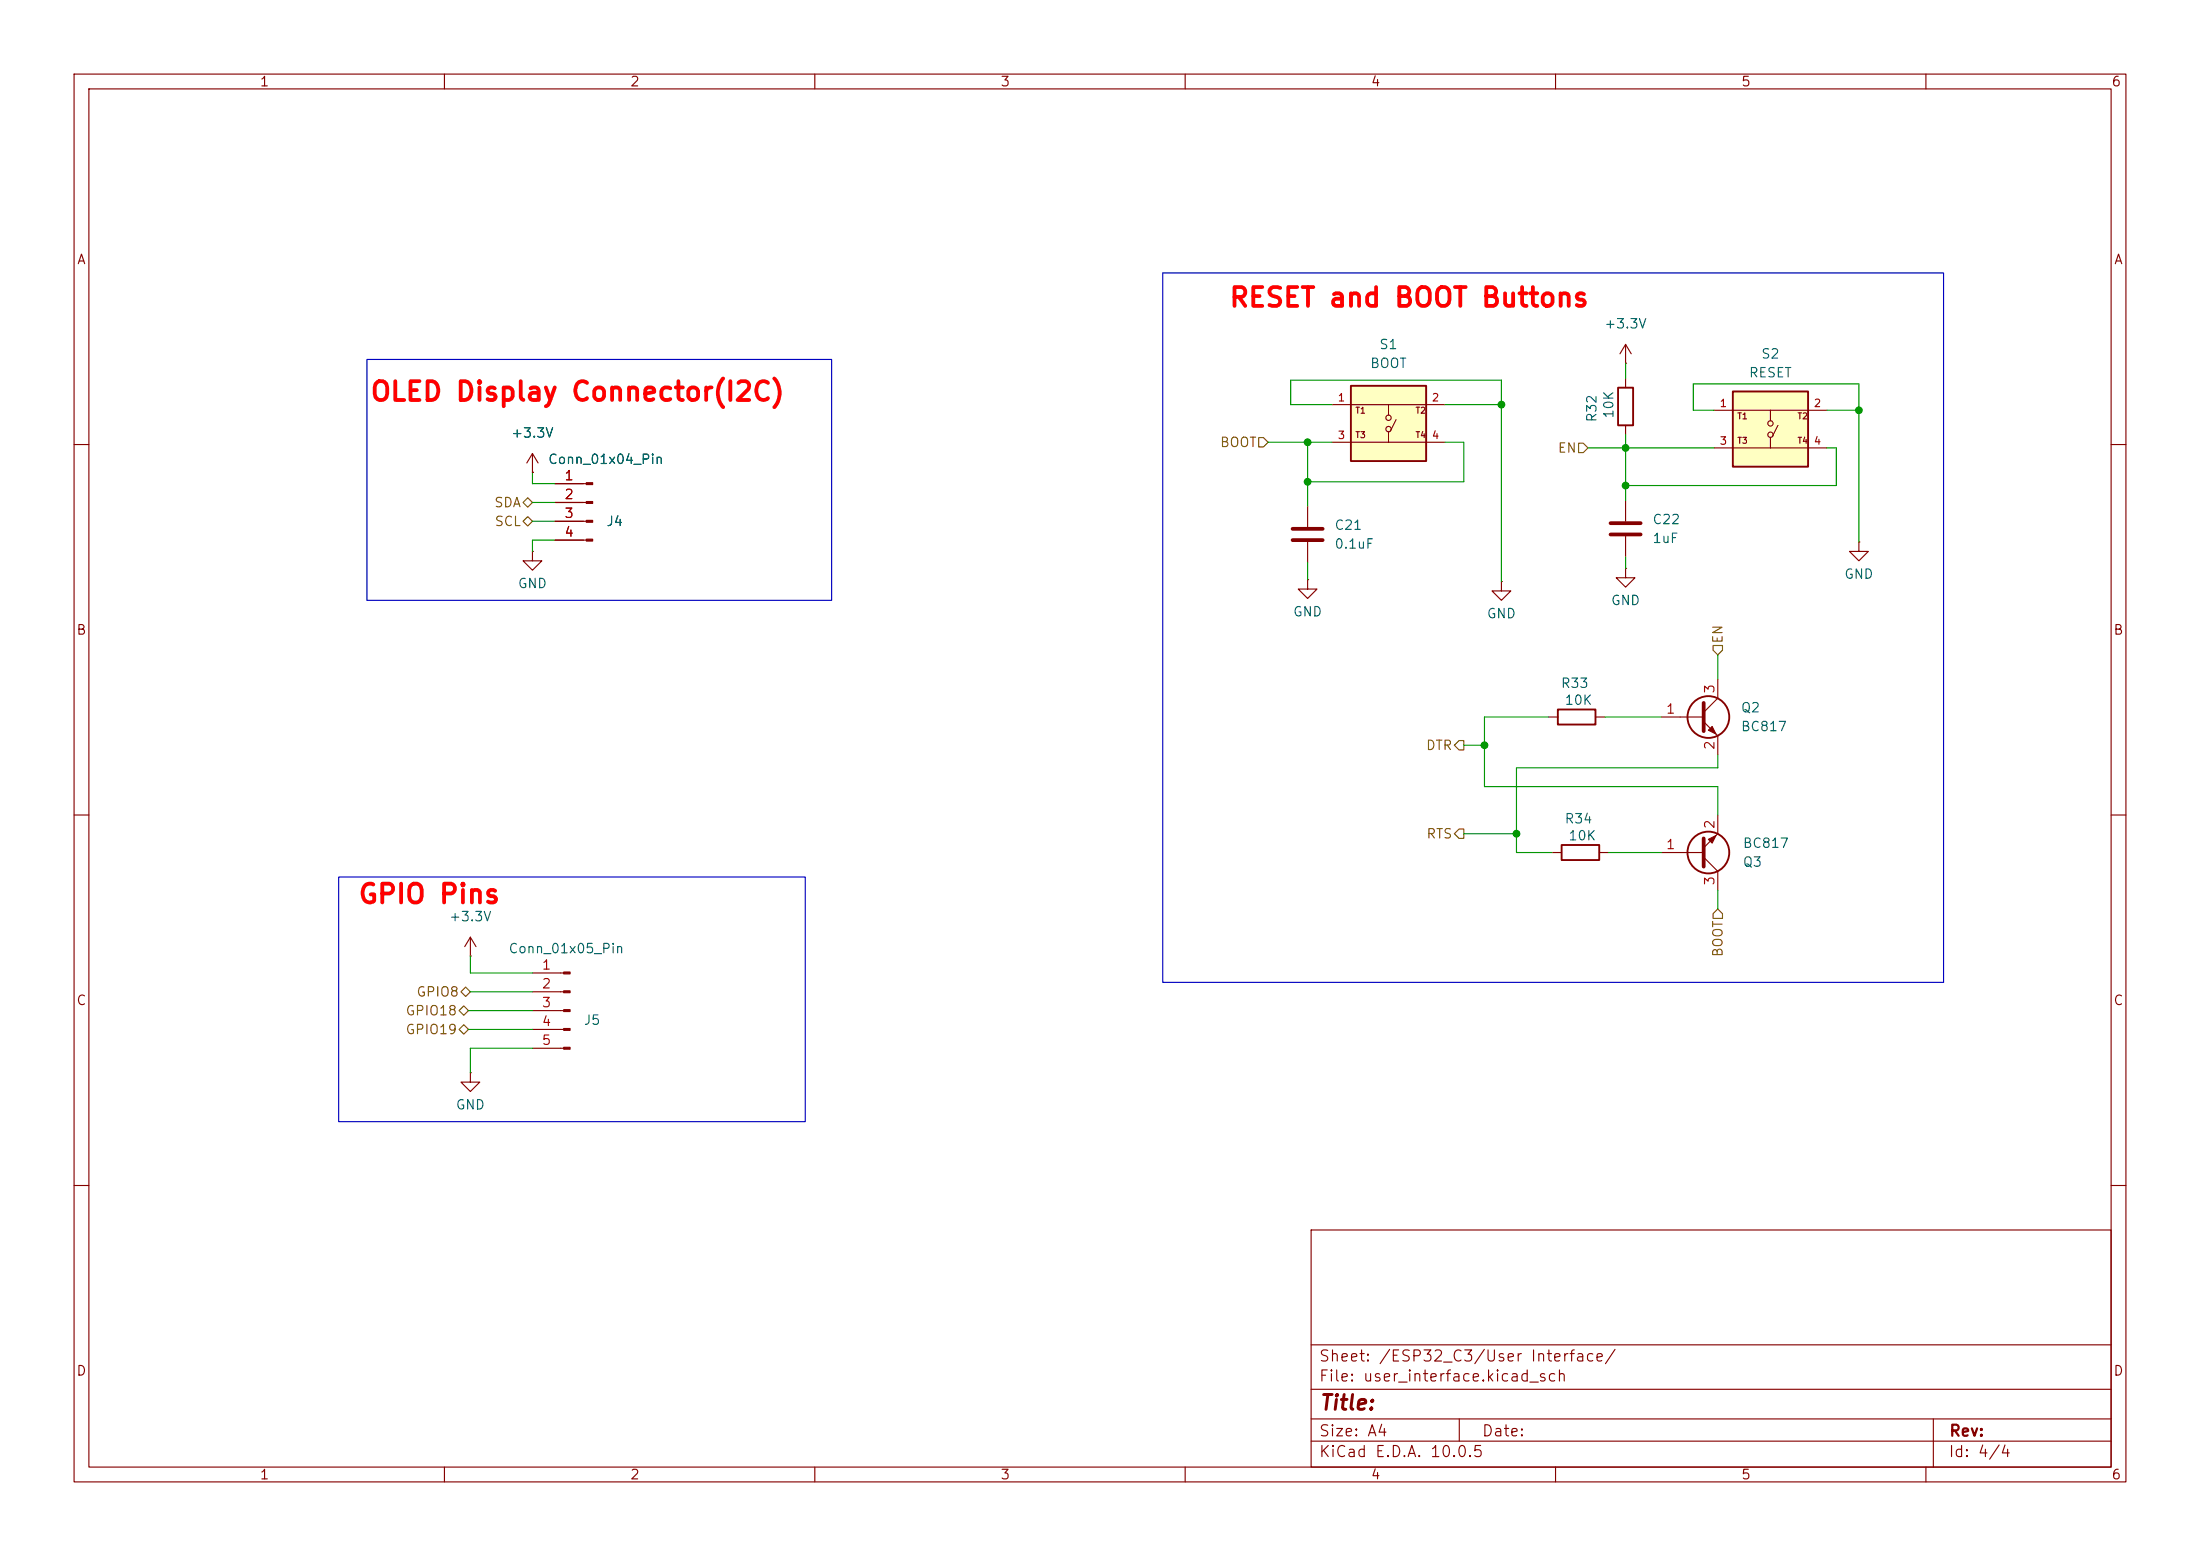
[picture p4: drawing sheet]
<svg xmlns="http://www.w3.org/2000/svg" width="297mm" height="210mm" viewBox="0 0 297 210" stroke-linecap="round" stroke-linejoin="round" font-family="sans-serif">
<g fill="none" stroke="#840000" stroke-width=".15">
<path d="M10 10h277v190h-277zM12 12h273v186h-273zM60 10v2M110 10v2M160 10v2M210 10v2M260 10v2M10 60h2M285 60h2M10 110h2M285 110h2M10 160h2"/>
<path d="M177 166h108v32h-108zM285 160h2M60 198v2M110 198v2M160 198v2M177 194.5h108M177 191.5h108M177 187.5h108M177 181.5h108M197 191.5v3M210 198v2M260 198v2"/>
<path d="M261 191.5v6.5"/>
</g>
<path d="M233.9 52.8h10.2v10.2h-10.2z" fill="#ffffc2"/>
<g fill="none" stroke="#840000" stroke-width=".15">
<path d="M219.5 49h.1M219.5 46.5l-.8 1.3M219.5 46.5l.7 1.3M219.5 46.5v2.5M219.5 51.1v1.2M219.5 57.4v1.3M231.4 55.4h15.2M239 55.4v1.4M239 59.1v1.4M240 57.4l-.7 1.5M176.5 78.2v1.3h1.3l-1.3 1.3-1.2-1.3h1.2M176.5 78.2h.1"/>
<path d="M176.5 68.3v2.8M176.5 73.2v2.7M219.5 76.7v1.3h1.2l-1.2 1.2-1.3-1.2h1.3M219.5 76.7h.1M231.4 60.5h15.2M251 73.2v1.2h1.2l-1.2 1.3-1.3-1.3h1.3M251 73.2h.1M224.3 96.8h5.7M230 97.4l1.9 1.9v2.6M231.9 91.7v2.5l-1.9 1.9M209.5 115.1h1.3M215.9 115.1h1.3"/>
<path d="M63.5 129h.1M63.5 126.5l-.8 1.3M63.5 126.5l.8 1.3M63.5 126.5v2.5M71.9 131.3h4.2M71.9 133.9h4.2M71.9 136.4h4.2M71.9 138.9h4.2M71.9 141.5h4.2"/>
<circle cx="239" cy="58.7" r=".36"/>
<circle cx="239" cy="57.2" r=".36"/>
</g>
<g fill="none" stroke="#840000" stroke-width=".25">
<path d="M218.4 52.3h2.1v5.1h-2.1zM233.9 52.8h10.2v10.2h-10.2zM210.8 114h5.1v2.1h-5.1z"/>
<circle cx="230.6" cy="96.8" r="2.82"/>
</g>
<g fill="#840000" stroke="#840000" stroke-width=".15">
<path d="M76.1 131.2h.9v.2h-.9z"/>
<path d="M76.1 133.7h.9v.3h-.9z"/>
<path d="M76.1 136.3h.9v.2h-.9z"/>
<path d="M76.1 138.8h.9v.3h-.9z"/>
<path d="M76.1 141.4h.9v.2h-.9z"/>
<path d="M230.6 98.6l.5-.6 .5 1.1z"/>
</g>
<path d="M174.5 71.4h4.1M174.5 72.9h4.1M230 94.9v3.8" fill="none" stroke="#840000" stroke-width=".51"/>
<path d="M182.4 52.1h10.1v10.1h-10.1z" fill="#ffffc2"/>
<g fill="none" stroke="#840000" stroke-width=".15">
<path d="M179.8 54.6h15.3M179.8 59.7h15.3M187.5 54.6v1.4M187.5 58.3v1.4M188.5 56.6l-.8 1.6M71.9 74.4v1.3h1.3l-1.3 1.3-1.3-1.3h1.3M71.9 74.4h.1M71.9 63.8h.1M71.9 61.2l-.8 1.3M71.9 61.2l.7 1.3M71.9 61.2v2.6M74.9 65.3h4.2"/>
<path d="M74.9 67.8h4.2M74.9 70.4h4.2M74.9 72.9h4.2M202.7 78.5v1.3h1.3l-1.3 1.2-1.3-1.2h1.3M202.7 78.5h.1M219.5 67.6v2.8M219.5 72.4v2.8M209 96.8h1.3M215.4 96.8h1.3M224.3 115.1h5.7M230 115.7l1.9 1.9v2.5M231.9 110v2.5l-1.9 1.9"/>
<path d="M63.5 144.8v1.3h1.3l-1.3 1.2-1.3-1.2h1.3M63.5 144.8h.1"/>
<circle cx="187.5" cy="56.4" r=".36"/>
<circle cx="187.5" cy="57.9" r=".36"/>
</g>
<g fill="none" stroke="#840000" stroke-width=".25">
<path d="M182.4 52.1h10.1v10.1h-10.1zM210.3 95.8h5.1v2h-5.1z"/>
<circle cx="230.6" cy="115.1" r="2.82"/>
</g>
<path d="M217.4 70.6h4.1M217.4 72.1h4.1M230 113.2v3.8" fill="none" stroke="#840000" stroke-width=".51"/>
<g fill="#840000" stroke="#840000" stroke-width=".15">
<path d="M230.6 113.3l1-.5-.5 1z"/>
<path d="M79.1 65.2h.9v.2h-.9z"/>
<path d="M79.1 67.7h.9v.2h-.9z"/>
<path d="M79.1 70.2h.9v.3h-.9z"/>
<path d="M79.1 72.8h.9v.2h-.9z"/>
</g>
<path d="M169.9 59.1h.7l.6 .6-.6 .6h-.7zM213.1 59.8h.6l.7 .7-.7 .6h-.6zM71.2 69.7l.7 .7-.7 .6-.6-.6zM71.2 67.2l.7 .6-.7 .7-.6-.7zM197 99.9h.6v1.3h-.6l-.7-.6zM231.3 87.1h1.2v.7l-.6 .6-.6-.6zM197 111.9h.6v1.3h-.6l-.7-.7zM62 136.4l.6-.6 .6 .6-.6 .6zM62 138.9l.6-.6 .6 .6-.6 .7zM62.2 133.9l.7-.7 .6 .7-.6 .6zM231.9 122.7l.6 .6v.7h-1.2v-.7z" fill="none" stroke="#725600" stroke-width=".15"/>
<g fill="none" stroke="#009600" stroke-width=".15">
<path d="M171.2 59.7h8.6M176.5 59.7v8.6M179.8 54.6h-5.6v-3.3h28.5v27.2M195.1 54.6h7.6M195.1 59.7h2.5v5.3h-21.1M219.5 49v2.1M219.5 58.7v8.9M231.4 55.4h-2.8v-3.6h22.4v21.4M246.6 55.4h4.4M71.9 63.8v1.5h3M71.9 67.8h3M71.9 70.4h3"/>
<path d="M74.9 72.9h-3v1.5M176.5 75.9v2.3M214.4 60.5h17M219.5 75.2v1.5M246.6 60.5h1.3v5h-28.4M209 96.8h-8.6v9.4h31.5v3.8M216.7 96.8h7.6M231.9 88.4v3.3M197.6 100.6h2.8M197.6 112.5h7.1M217.2 115.1h7.1M231.9 101.9v1.7h-27.2v11.5h4.8"/>
<path d="M63.2 136.4h8.7M63.2 138.9h8.7M63.5 129v2.3h8.4M63.5 133.9h8.4M231.9 120.1v2.6M71.9 141.5h-8.4v3.3"/>
</g>
<path d="M157 36.8h105.4v95.8h-105.4zM49.5 48.5h62.8v32.5h-62.8zM45.7 118.4h63v33h-63z" fill="none" stroke="#0000c2" stroke-width=".15"/>
<g fill="#009600" stroke="#009600" stroke-width=".14">
<circle cx="202.7" cy="54.6" r=".46"/>
<circle cx="204.7" cy="112.5" r=".46"/>
<circle cx="200.4" cy="100.6" r=".46"/>
<circle cx="219.5" cy="60.5" r=".46"/>
<circle cx="176.5" cy="65" r=".46"/>
<circle cx="219.5" cy="65.5" r=".46"/>
<circle cx="176.5" cy="59.7" r=".46"/>
<circle cx="251" cy="55.4" r=".46"/>
</g>
<g font-size="2.5" fill="#f00">
<text x="165.8" y="42.1">RESET and BOOT Buttons</text>
<text x="49.8" y="54.8">OLED Display Connector(I2C)</text>
<text x="48.2" y="122.6">GPIO Pins</text>
</g>
<text font-size="2" fill="#840000" x="178" y="190.8">Title:</text>
<g font-size="1.5" fill="#840000">
<text x="178" y="184.1">Sheet: /ESP32_C3/User Interface/</text>
<text x="178" y="186.8">File: user_interface.kicad_sch</text>
<text x="178" y="197">KiCad E.D.A. 10.0.5</text>
<text x="178" y="194.2">Size: A4</text>
<text x="200" y="194.2">Date:</text>
<text x="263" y="197">Id: 4/4</text>
<text x="263" y="194.2">Rev:</text>
</g>
<g font-size="1.3" fill="#840000">
<text x="35" y="12">1</text>
<text x="85" y="12">2</text>
<text x="135" y="12">3</text>
<text x="185" y="12">4</text>
<text x="235" y="12">5</text>
<text x="285" y="12">6</text>
<text x="10.3" y="36">A</text>
<text x="285.3" y="36">A</text>
<text x="10.2" y="86">B</text>
<text x="285.2" y="86">B</text>
<text x="10.2" y="136">C</text>
<text x="285.2" y="136">C</text>
<text x="10.2" y="186">D</text>
<text x="285.2" y="186">D</text>
<text x="35" y="200">1</text>
<text x="85" y="200">2</text>
<text x="135" y="200">3</text>
<text x="185" y="200">4</text>
<text x="235" y="200">5</text>
<text x="285" y="200">6</text>
</g>
<g font-size="1.3" fill="#006464">
<text x="186.1" y="47.4">S1</text>
<text x="216.5" y="44.7">+3.3V</text>
<text x="184.9" y="50">BOOT</text>
<text x="236" y="51.3">RESET</text>
<text x="237.7" y="48.7">S2</text>
<text x="68.9" y="59.4">+3.3V</text>
<text x="215.8" y="57.1" transform="rotate(-90 215.8 57.1)">R32</text>
<text x="218.1" y="56.6" transform="rotate(-90 218.1 56.6)">10K</text>
<text x="73.9" y="62.9">Conn_01x04_Pin</text>
<text x="81.8" y="71.3">J4</text>
<text x="180.1" y="71.8">C21</text>
<text x="223" y="71.1">C22</text>
<text x="180.1" y="74.4">0.1uF</text>
<text x="223" y="73.6">1uF</text>
<text x="69.8" y="79.7">GND</text>
<text x="174.5" y="83.5">GND</text>
<text x="200.6" y="83.8">GND</text>
<text x="217.4" y="82">GND</text>
<text x="248.9" y="78.4">GND</text>
<text x="210.6" y="93.2">R33</text>
<text x="211.1" y="95.5">10K</text>
<text x="234.9" y="96.5">Q2</text>
<text x="234.9" y="99">BC817</text>
<text x="211.1" y="111.5">R34</text>
<text x="211.6" y="113.7">10K</text>
<text x="235.2" y="117.3">Q3</text>
<text x="235.2" y="114.8">BC817</text>
<text x="60.5" y="124.7">+3.3V</text>
<text x="68.6" y="129">Conn_01x05_Pin</text>
<text x="78.7" y="138.6">J5</text>
<text x="61.4" y="150.1">GND</text>
</g>
<g font-size="1.3" fill="#a90000">
<text x="76.1" y="65.1">1</text>
<text x="76.1" y="67.7">2</text>
<text x="76.1" y="70.2">3</text>
<text x="76.1" y="72.8">4</text>
<text x="231.8" y="93.7" transform="rotate(-90 231.8 93.7)">3</text>
<text x="224.8" y="96.6">1</text>
<text x="231.8" y="101.3" transform="rotate(-90 231.8 101.3)">2</text>
<text x="231.8" y="112" transform="rotate(-90 231.8 112)">2</text>
<text x="224.8" y="114.9">1</text>
<text x="231.8" y="119.6" transform="rotate(-90 231.8 119.6)">3</text>
<text x="73.1" y="131.2">1</text>
<text x="73.1" y="133.7">2</text>
<text x="73.1" y="136.3">3</text>
<text x="73.1" y="138.8">4</text>
<text x="73.1" y="141.3">5</text>
</g>
<g font-size="1.3" fill="#725600">
<text x="164.6" y="60.7">BOOT</text>
<text x="210.2" y="61.4">EN</text>
<text x="66.6" y="68.8">SDA</text>
<text x="66.7" y="71.3">SCL</text>
<text x="232.9" y="87" transform="rotate(-90 232.9 87)">EN</text>
<text x="192.4" y="101.5">DTR</text>
<text x="192.5" y="113.5">RTS</text>
<text x="232.9" y="129.3" transform="rotate(-90 232.9 129.3)">BOOT</text>
<text x="54.7" y="137.4">GPIO18</text>
<text x="56.1" y="134.8">GPIO8</text>
<text x="54.7" y="139.9">GPIO19</text>
</g>
<g font-size="1" fill="#a90000">
<text x="180.5" y="54.4">1</text>
<text x="180.5" y="59.5">3</text>
<text x="193.2" y="54.4">2</text>
<text x="193.2" y="59.5">4</text>
<text x="232.1" y="55.2">1</text>
<text x="244.8" y="55.2">2</text>
<text x="232.1" y="60.3">3</text>
<text x="244.8" y="60.3">4</text>
</g>
<g font-size=".8" fill="#840000">
<text x="182.9" y="56">T1</text>
<text x="182.9" y="59.3">T3</text>
<text x="191" y="56">T2</text>
<text x="191" y="59.3">T4</text>
<text x="234.5" y="56.8">T1</text>
<text x="242.6" y="56.8">T2</text>
<text x="234.5" y="60.1">T3</text>
<text x="242.6" y="60.1">T4</text>
</g>
</svg>
